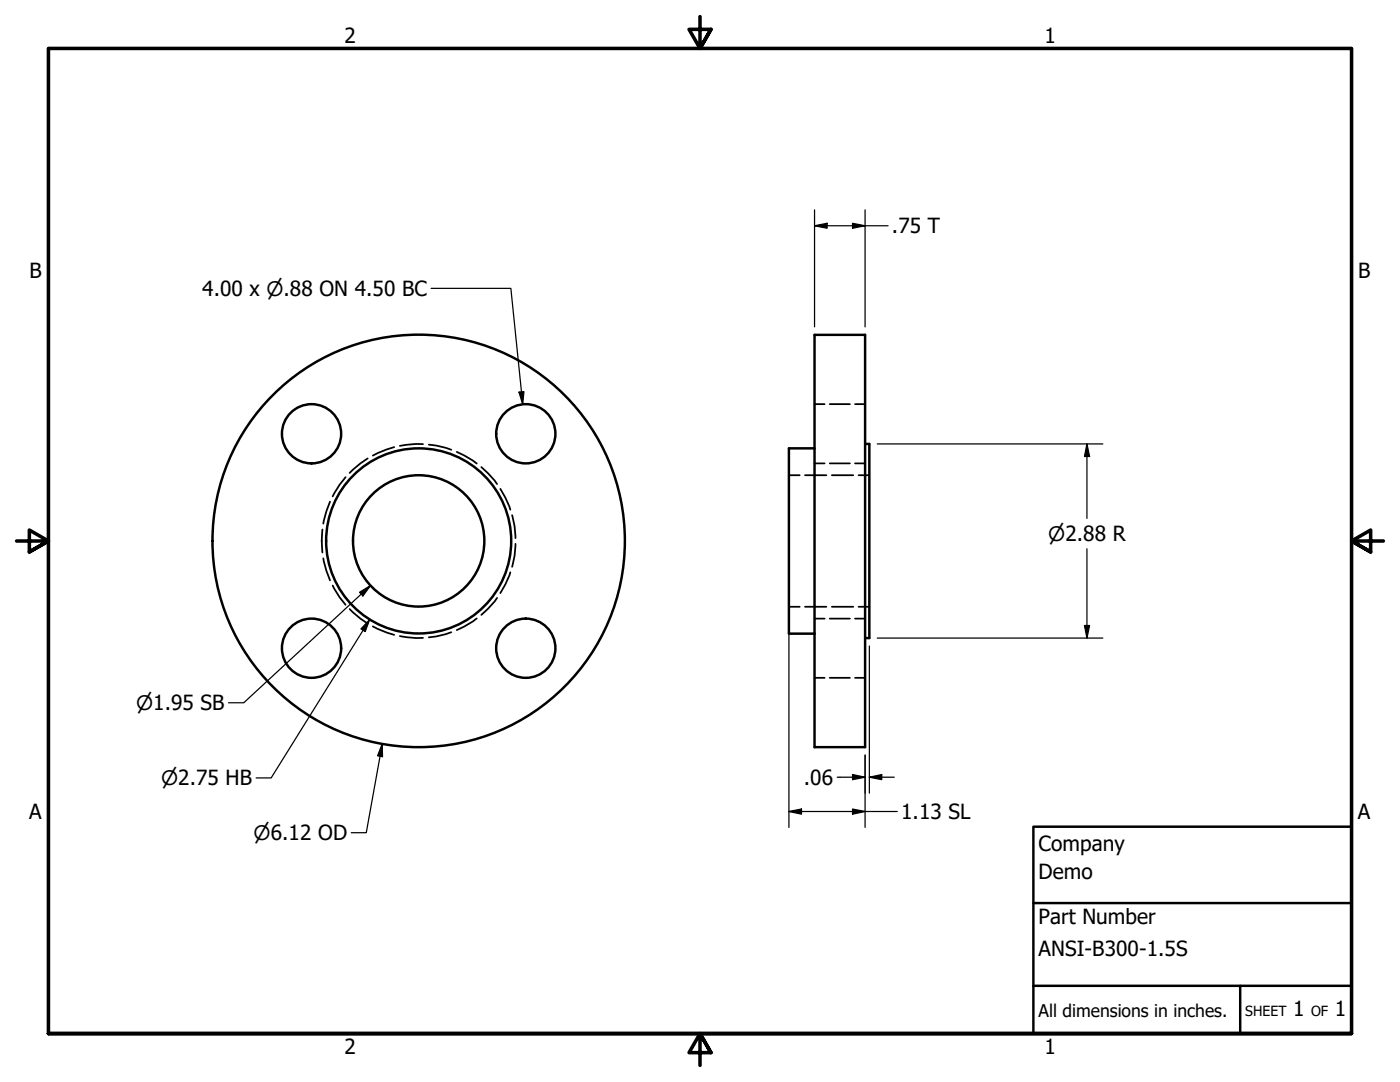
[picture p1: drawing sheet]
<svg xmlns="http://www.w3.org/2000/svg" width="279mm" height="216mm" viewBox="0 0 279 216" stroke-linecap="round" stroke-linejoin="round" font-family="sans-serif">
<!-- layer: Hidden (ANSI) -->
<g fill="none" stroke="#000" stroke-width=".35">
<path d="M69 95.2l-1.2 1.5-1.4 2.4M73.4 91.5l-1.5 1-2.1 1.9M78.7 89.2l-1.5 .5-2.8 1.2M84.4 88.6h-1.4l-3.2 .4M85.6 88.7l1.4 .2 3.1 .8M91.2 90.2l1.4 .7 2.5 1.6M96.1 93.2l1.3 1.2 1.8 2.2M99.9 97.5l1 1.8 .9 2.4M157.4 94.8h2.2M160.7 94.8h4.2M162.6 92.5h2M162.6 80.6h2"/>
<path d="M165.6 92.5h4M165.6 80.6h4M166 94.8h4.3M170.6 92.5h2M170.6 80.6h2M171.3 94.8h2.2M64.3 105.7l-.1 2.2 .1 2.3M64.5 111.4l.6 2.4 .8 2M65.9 100.1l-.8 2-.6 2.4M66.4 116.8l1.4 2.4 1.2 1.5M99.2 119.3l-1.8 2.2-1.3 1.2M101.8 114.2l-.9 2.4-1 1.8"/>
<path d="M102.2 102.8a15.6 15.6 0 0 1 .7 4.6M102.9 108.5a15.6 15.6 0 0 1-.7 4.6M69.8 121.5l2.1 1.9 1.5 1M74.4 125l2.8 1.2 1.5 .5M79.8 126.9l3.2 .4h1.4M90.1 126.2l-3.1 .8-1.4 .2M95.1 123.4l-2.5 1.6-1.4 .7M157.4 121.1h2.2M160.7 121.1h4.2M162.6 135.3h2M162.6 123.4h2M165.6 135.3h4"/>
<path d="M165.6 123.4h4M166 121.1h4.3M170.6 135.3h2M170.6 123.4h2M171.3 121.1h2.2"/>
</g>
<!-- layer: Visible (ANSI) -->
<g fill="none" stroke="#000" stroke-width=".49">
<path d="M162.6 66.8h10v82.3h-10zM162.6 89.5h-5.2v36.9h5.2M172.6 88.6h.9v38.7h-.9"/>
<circle cx="62.2" cy="86.6" r="5.9"/>
<circle cx="104.9" cy="86.6" r="5.9"/>
<circle cx="83.6" cy="107.9" r="13.1"/>
<circle cx="83.6" cy="107.9" r="18.5"/>
<circle cx="83.6" cy="107.9" r="41.2"/>
<circle cx="62.2" cy="129.3" r="5.9"/>
<circle cx="104.9" cy="129.3" r="5.9"/>
</g>
<!-- layer: Border (ANSI) -->
<path d="M139.7 3.3v6.4l-2.2-3.8h4.4l-2.2 3.8 2.2-3.8M3.3 107.9h6.4l-3.8-2.1v4.3l3.8-2.2-3.8 2.2M276.1 107.9h-6.4l3.8-2.1v4.3l-3.8-2.2 3.8 2.2M9.7 206.2v-196.5h260v196.5h-260h260M141.9 210l-2.2-3.8 2.2 3.8h-4.4l2.2-3.8v6.4" fill="none" stroke="#000" stroke-width=".71"/>
<!-- layer: Title (ANSI) -->
<path d="M206.2 165h63.5v41.2h-63.5zM206.2 196.7h63.5M206.2 180.2h63.5M247.5 196.7v9.5" fill="none" stroke="#000" stroke-width=".49"/>
<!-- layer: Dimension (ANSI) -->
<g fill="none" stroke="#000" stroke-width=".25">
<path d="M86 57.5h16l2.3 23.2M162.6 45l2.5-.4v.9zM162.6 45h14.6M162.6 41.9v23.3M170.1 44.6l2.5 .4-2.5 .5zM172.6 41.9v23.3M103.6 78.2l1-.1-.3 2.6zM175.1 88.6h45M216.9 88.6l.6 2.5h-1.1zM216.9 88.6v14.8M71.8 118.2l2.1-1.4-1.5 2.1zM73.9 116.8l-25.3 23.4h-3"/>
<path d="M216.9 109.5v17.8M73.8 123.6l-.9 2.4-.9-.5zM73.8 123.6l-19.7 31.6h-3M157.4 122.7v42.4M173.5 128.9v29.4M175.1 127.3h45M216.4 124.8h1.1l-.6 2.5zM76.3 148.4v2.6l-.9-.2zM76.3 148.4l-3.2 17.8h-3M167.1 155.1h5.5M170.1 154.6l2.5 .5-2.5 .5zM172.6 150.7v14.4"/>
<path d="M173.5 155.1l2.5-.5v1zM173.5 155.1h5M157.4 161.9l2.5-.5v1.1zM157.4 161.9h21.7M170.1 161.4l2.5 .5-2.5 .6z"/>
</g>
<g fill="#000">
<path d="M162.6 45l2.5-.4v.9z" fill-rule="evenodd"/>
<path d="M170.1 44.6l2.5 .4-2.5 .5z" fill-rule="evenodd"/>
<path d="M103.6 78.2l1-.1-.3 2.6z" fill-rule="evenodd"/>
<path d="M216.9 88.6l.6 2.5h-1.1z" fill-rule="evenodd"/>
<path d="M71.8 118.2l2.1-1.4-1.5 2.1z" fill-rule="evenodd"/>
<path d="M73.8 123.6l-.9 2.4-.9-.5z" fill-rule="evenodd"/>
<path d="M216.4 124.8h1.1l-.6 2.5z" fill-rule="evenodd"/>
<path d="M76.3 148.4v2.6l-.9-.2z" fill-rule="evenodd"/>
<path d="M170.1 154.6l2.5 .5-2.5 .5z" fill-rule="evenodd"/>
<path d="M173.5 155.1l2.5-.5v1z" fill-rule="evenodd"/>
<path d="M157.4 161.9l2.5-.5v1.1z" fill-rule="evenodd"/>
<path d="M170.1 161.4l2.5 .5-2.5 .6z" fill-rule="evenodd"/>
</g>
<g font-size="4.2">
<text x="68.7" y="8.6">2</text>
<text x="208.4" y="8.6">1</text>
<text x="178" y="46.5">.75 T</text>
<text x="5.9" y="55.5">B</text>
<text x="40.4" y="59">4.00 x ⌀.88 ON 4.50 BC</text>
<text x="271" y="55.5">B</text>
<text x="160.4" y="156.6">.06</text>
<text x="5.8" y="163.4">A</text>
<text x="179.8" y="163.5">1.13 SL</text>
<text x="271" y="163.4">A</text>
<text x="207.3" y="169.8">Company</text>
<text x="207.3" y="175.4">Demo</text>
<text x="207.3" y="184.4">Part Number</text>
<text x="207.3" y="190.7">ANSI-B300-1.5S</text>
<text x="258.1" y="202.8">1</text>
<text x="266.4" y="202.8">1</text>
<text x="68.7" y="210.3">2</text>
<text x="208.4" y="210.3">1</text>
</g>
<g font-size="4">
<text x="209.2" y="107.9">⌀2.88 R</text>
<text x="27.2" y="141.7">⌀1.95 SB</text>
<text x="32.2" y="156.7">⌀2.75 HB</text>
<text x="50.6" y="167.6">⌀6.12 OD</text>
</g>
<text font-size="3.5" x="207.3" y="202.9">All dimensions in inches.</text>
<g font-size="2.8">
<text x="248.5" y="202.8">SHEET</text>
<text x="261.7" y="202.8">OF</text>
</g>
</svg>
